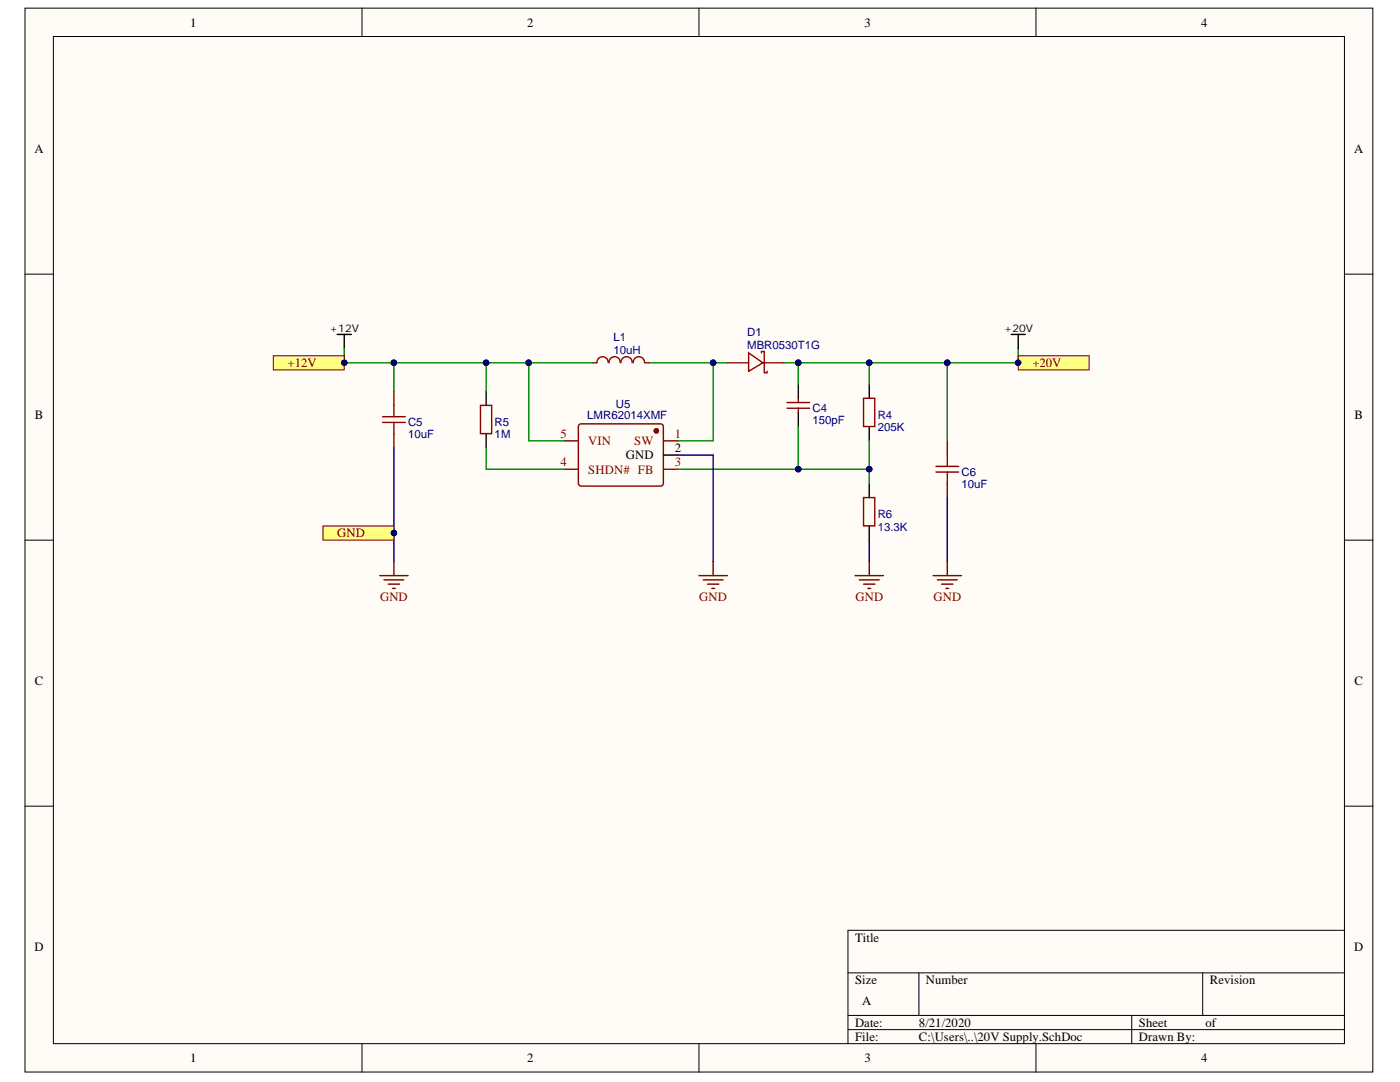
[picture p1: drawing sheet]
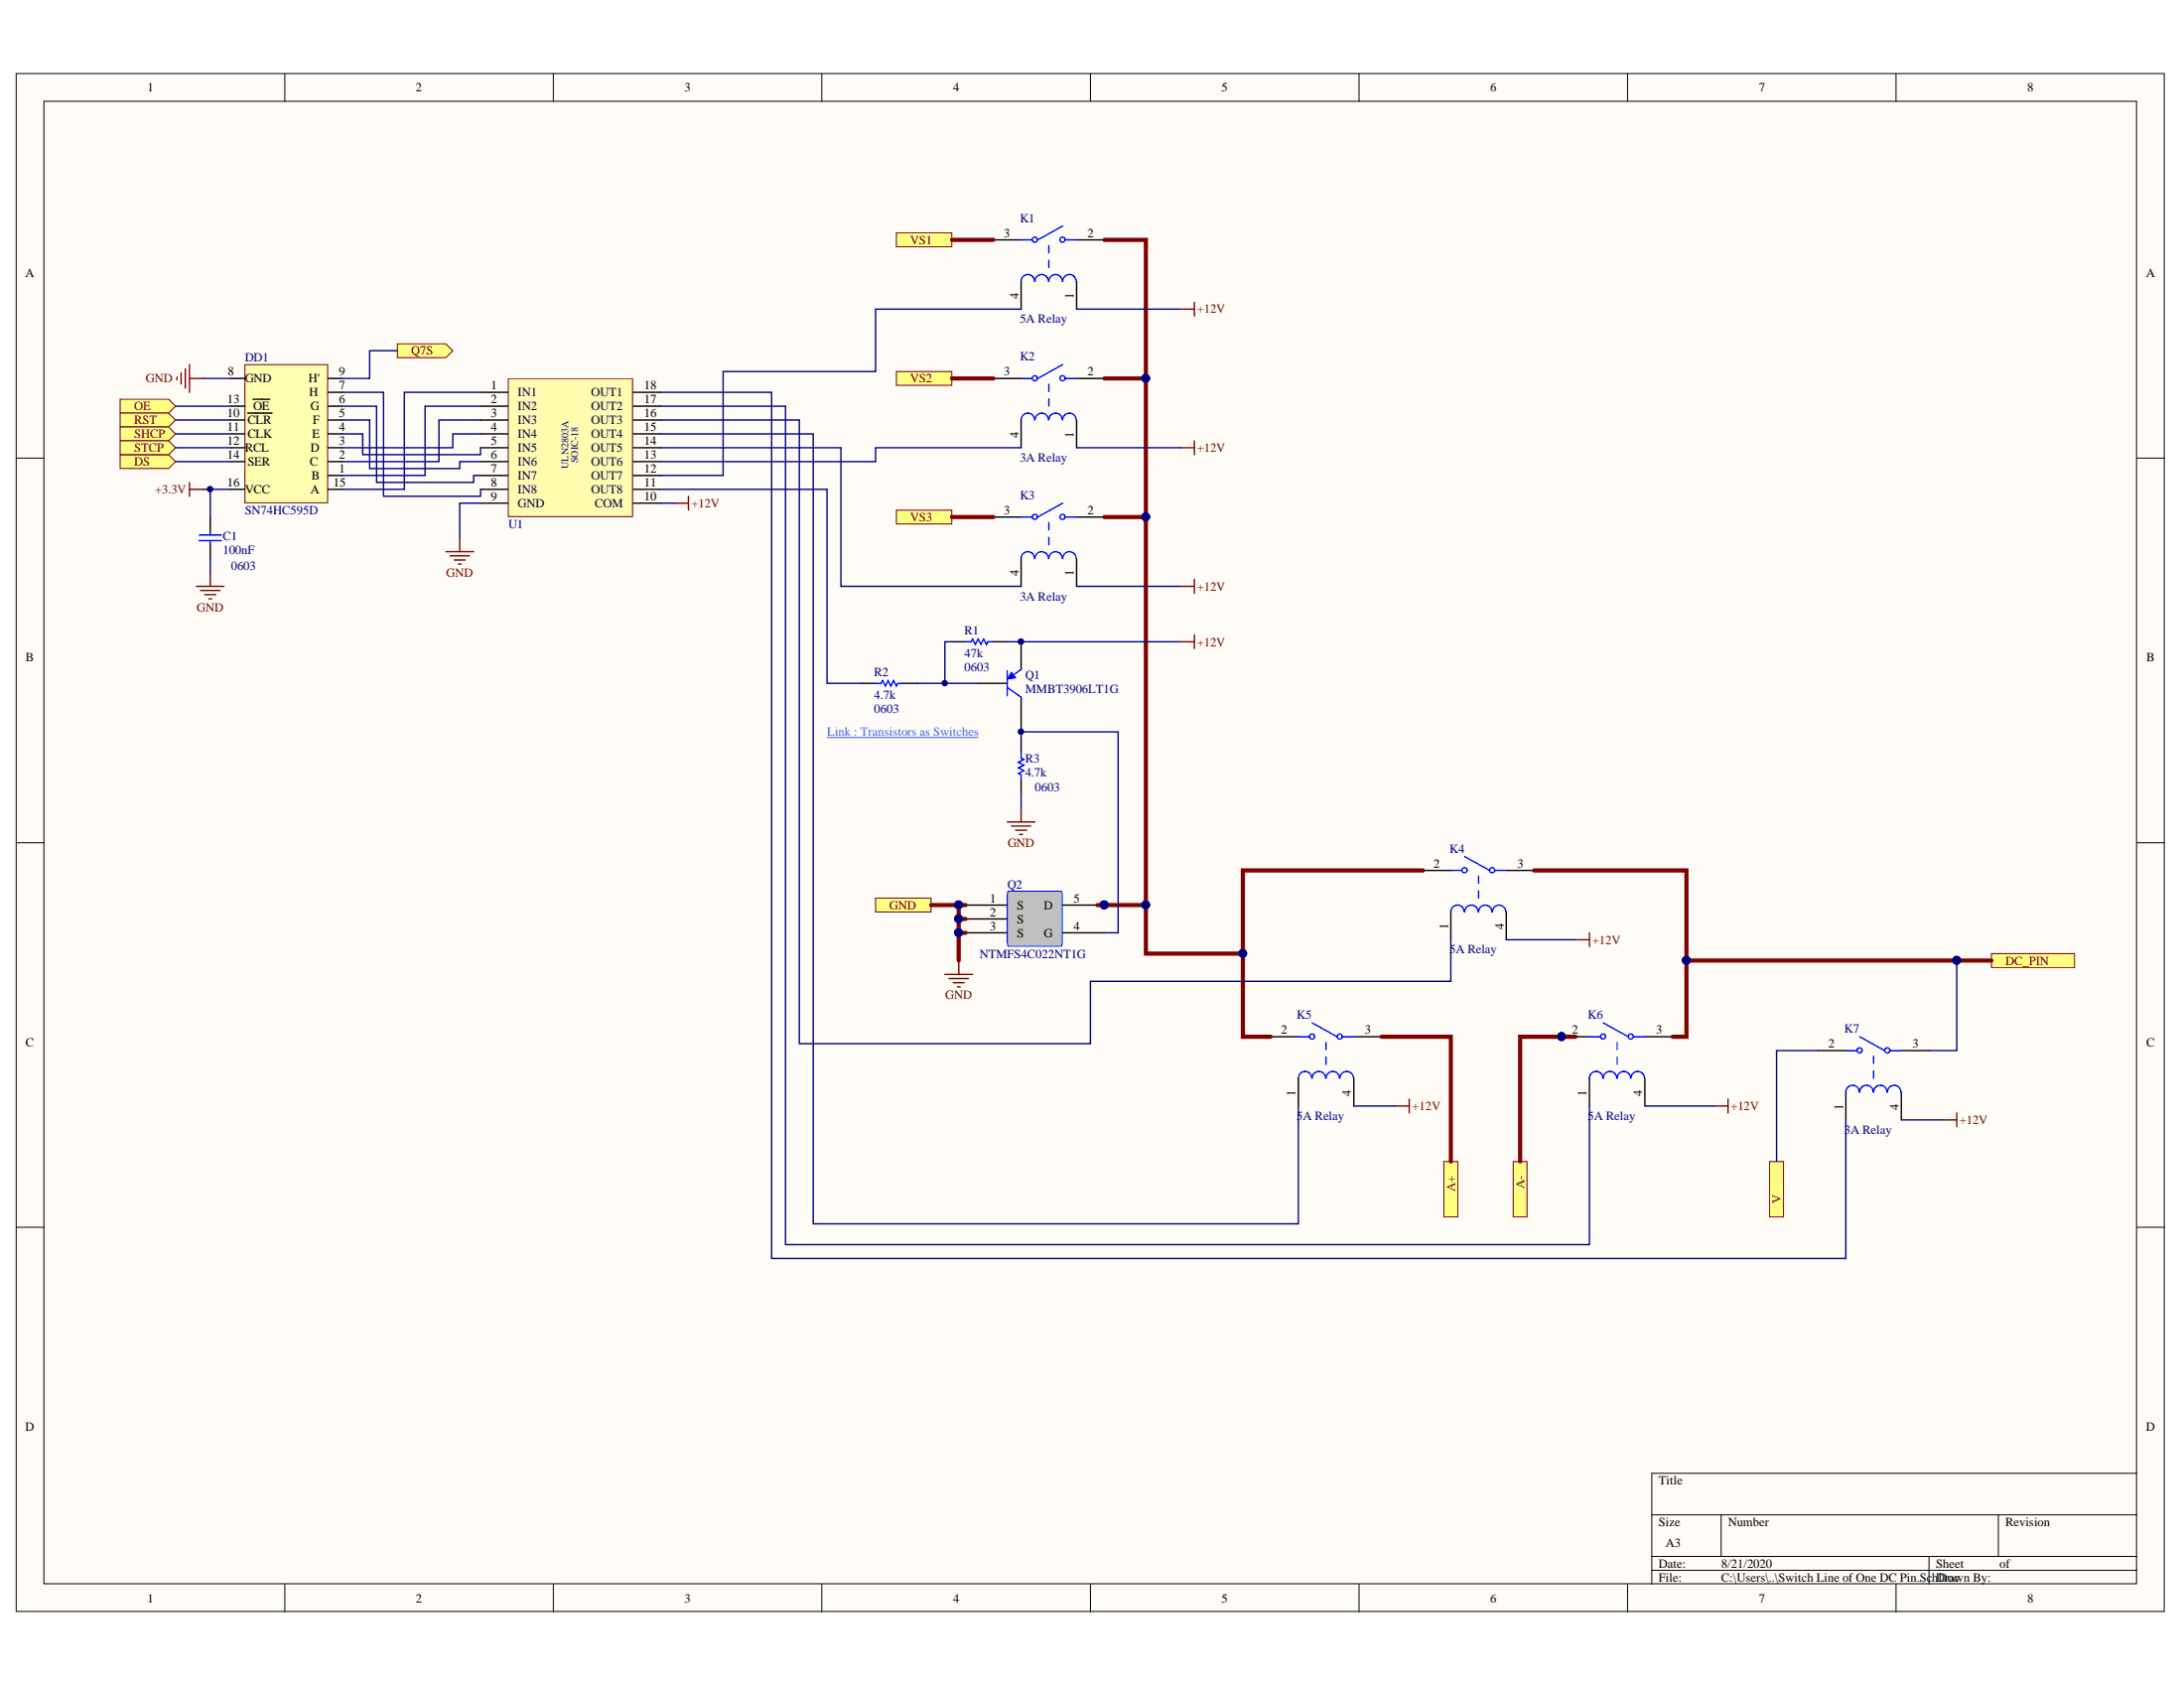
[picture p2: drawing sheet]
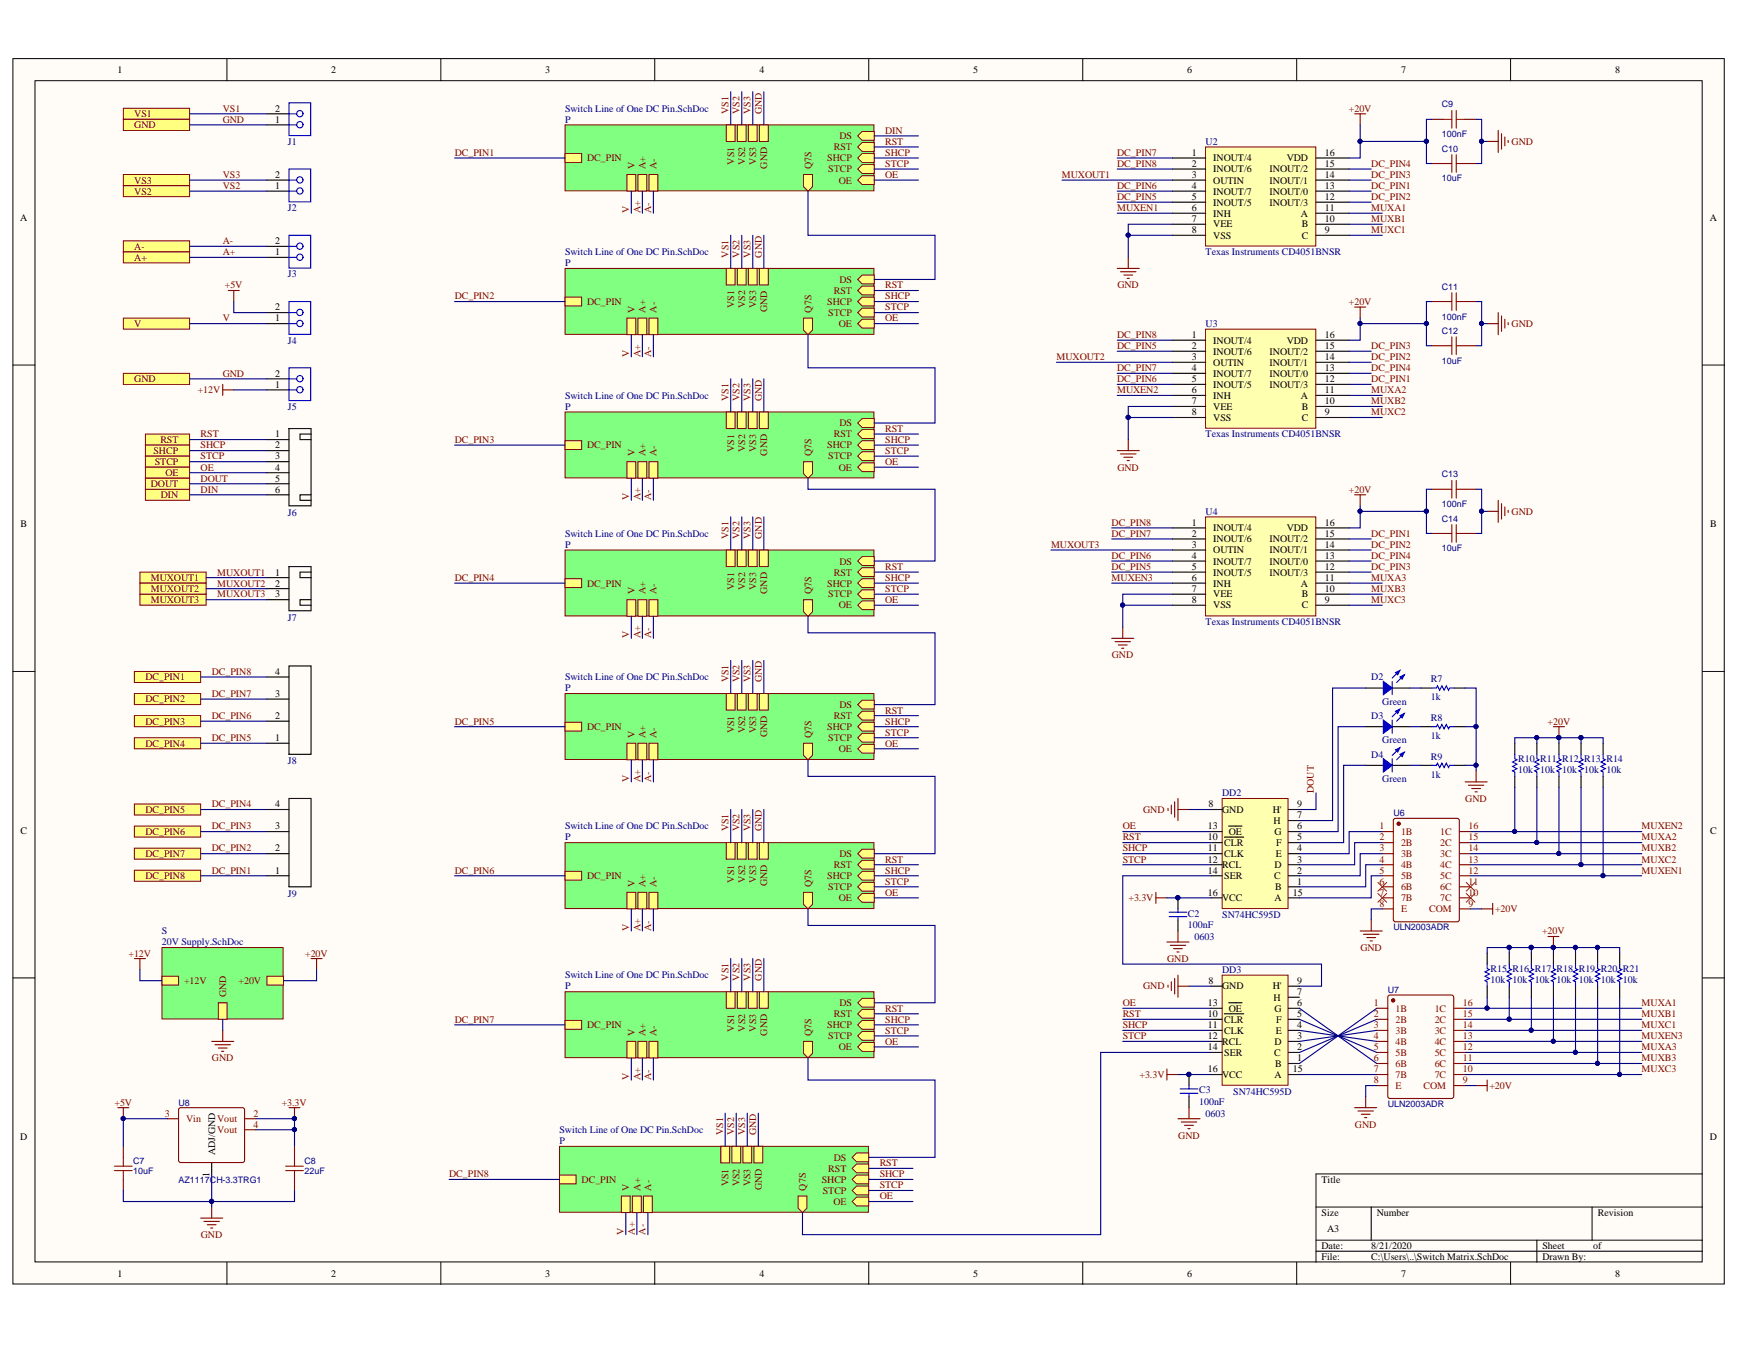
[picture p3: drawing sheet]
# Altium project DC Switch Matrix.PrjPcb
3 sheets, 174 parts. Net scope: hierarchical (ports join the sheet entries above them; power ports are global).
Board file: Switch Matrix PCB.PcbDoc
Sheets:
  Switch Matrix.SchDoc
    P = Switch Line of One DC Pin.SchDoc
    P = Switch Line of One DC Pin.SchDoc
    P = Switch Line of One DC Pin.SchDoc
    P = Switch Line of One DC Pin.SchDoc
    P = Switch Line of One DC Pin.SchDoc
    P = Switch Line of One DC Pin.SchDoc
    P = Switch Line of One DC Pin.SchDoc
    P = Switch Line of One DC Pin.SchDoc
    S = 20V Supply.SchDoc

## Sheet Switch Matrix.SchDoc
size A3

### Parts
C2  100nF  Package / Case: 0603  [CAPC1608X09N]
C3  100nF  Package / Case: 0603  [CAPC1608X09N]
C7  10uF  [C0805]
C8  22uF  [C0603]
C9  100nF  [C0603]
C10  10uF  [C0805]
C11  100nF  [C0603]
C12  10uF  [C0805]
C13  100nF  [C0603]
C14  10uF  [C0805]
D2  Green  [LED 0603_1608 GREEN]
D3  Green  [LED 0603_1608 GREEN]
D4  Green  [LED 0603_1608 GREEN]
DD2  SN74HC595D  [PCB-72k1vk0k27b6qyyenbg0-1]
DD3  SN74HC595D  [PCB-72k1vk0k27b6qyyenbg0-1]
J1  DB126V-5.0-2P-GN  [PCB-kiok1jlp9o9fcwf1wwvf-1]  (value not drawn)
J2  DB126V-5.0-2P-GN  [PCB-kiok1jlp9o9fcwf1wwvf-1]  (value not drawn)
J3  DB126V-5.0-2P-GN  [PCB-kiok1jlp9o9fcwf1wwvf-1]  (value not drawn)
J4  DB126V-5.0-2P-GN  [PCB-kiok1jlp9o9fcwf1wwvf-1]  (value not drawn)
J5  DB126V-5.0-2P-GN  [PCB-kiok1jlp9o9fcwf1wwvf-1]  (value not drawn)
J6  JST S6B-XH-A  [JST S6B-XH-A]  (value not drawn)
J7  CN-1P-M-R3  [JST-S3B-XH-A(LF)(SN)_V]  (value not drawn)
J8  JST B4PS-VH(LF)(SN)  [PCB-fv0n1qe7e7tw0owzte2c-1]  (value not drawn)
J9  JST B4PS-VH(LF)(SN)  [PCB-fv0n1qe7e7tw0owzte2c-1]  (value not drawn)
R7  1k  [gen0603-2]
R8  1k  [gen0603-2]
R9  1k  [gen0603-2]
R10  10k  [gen0603-2]
R11  10k  [gen0603-2]
R12  10k  [gen0603-2]
R13  10k  [gen0603-2]
R14  10k  [gen0603-2]
R15  10k  [gen0603-2]
R16  10k  [gen0603-2]
R17  10k  [gen0603-2]
R18  10k  [gen0603-2]
R19  10k  [gen0603-2]
R20  10k  [gen0603-2]
R21  10k  [gen0603-2]
U2  Texas Instruments CD4051BNSR  [PCB-xp4qbii5l2bbflfsgoli-1]
U3  Texas Instruments CD4051BNSR  [PCB-xp4qbii5l2bbflfsgoli-1]
U4  Texas Instruments CD4051BNSR  [PCB-xp4qbii5l2bbflfsgoli-1]
U6  ULN2003ADR  [SOIC-16_L9.9-W3.9-P1.27-LS6.0-BL]
U7  ULN2003ADR  [SOIC-16_L9.9-W3.9-P1.27-LS6.0-BL]
U8  AZ1117CH-3.3TRG1  [SOT-223-3_L6.5-W3.4-P2.30-LS7.0-BR]

### Sub-sheets
P = Switch Line of One DC Pin.SchDoc: DC_PIN, STCP (in), SHCP (in), Q7S (out), VS2, OE (in), VS1, RST (in), VS3, DS (in), GND, A+, A-, V
P = Switch Line of One DC Pin.SchDoc: DC_PIN, STCP (in), SHCP (in), Q7S (out), VS2, OE (in), VS1, RST (in), VS3, DS (in), GND, A+, A-, V
P = Switch Line of One DC Pin.SchDoc: DC_PIN, STCP (in), SHCP (in), Q7S (out), VS2, OE (in), VS1, RST (in), VS3, DS (in), GND, A+, A-, V
P = Switch Line of One DC Pin.SchDoc: DC_PIN, STCP (in), SHCP (in), Q7S (out), VS2, OE (in), VS1, RST (in), VS3, DS (in), GND, A+, A-, V
P = Switch Line of One DC Pin.SchDoc: DC_PIN, STCP (in), SHCP (in), Q7S (out), VS2, OE (in), VS1, RST (in), VS3, DS (in), GND, A+, A-, V
P = Switch Line of One DC Pin.SchDoc: DC_PIN, STCP (in), SHCP (in), Q7S (out), VS2, OE (in), VS1, RST (in), VS3, DS (in), GND, A+, A-, V
P = Switch Line of One DC Pin.SchDoc: DC_PIN, STCP (in), SHCP (in), Q7S (out), VS2, OE (in), VS1, RST (in), VS3, DS (in), GND, A+, A-, V
P = Switch Line of One DC Pin.SchDoc: DC_PIN, STCP (in), SHCP (in), Q7S (out), VS2, OE (in), VS1, RST (in), VS3, DS (in), GND, A+, A-, V
S = 20V Supply.SchDoc: +20V, +12V, GND

### Ports
A+, A-, DC_PIN1, DC_PIN2, DC_PIN3, DC_PIN4, DC_PIN5, DC_PIN6, DC_PIN7, DC_PIN8, DIN, DOUT, GND, MUXOUT1, MUXOUT2, MUXOUT3, OE, RST, SHCP, STCP, V, VS1, VS2, VS3

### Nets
+3.3V: C2.2 C3.2 C8.2 DD2.16(VCC) DD3.16(VCC) U8.2(Vout) U8.4(Vout)
+5V: C7.2 J4.2 U8.3(Vin)
+12V: J5.1 ; sheet S/+12V
+20V: C9.1 C10.2 C11.1 C12.2 C13.1 C14.2 R10.2 R11.2 R12.2 R13.2 R14.2 R15.2 R16.2 R17.2 R18.2 R19.2 R20.2 R21.2 U2.16(VDD) U3.16(VDD) U4.16(VDD) U6.9(COM) U7.9(COM) ; sheet S/+20V
GND: C2.1 C3.1 C7.1 C8.1 C9.2 C10.1 C11.2 C12.1 C13.2 C14.1 DD2.8(GND) DD3.8(GND) J1.1 J5.2 R7.1 R8.1 R9.1 U2.7(VEE) U2.8(VSS) U3.7(VEE) U3.8(VSS) U4.7(VEE) U4.8(VSS) U6.8(E) U7.8(E) U8.1(ADJ/GND) ; port GND, sheet P/GND, sheet P/GND, sheet P/GND, sheet P/GND, sheet P/GND, sheet P/GND, sheet P/GND, sheet P/GND, sheet S/GND
A+: J3.1 ; port A+, sheet P/A+, sheet P/A+, sheet P/A+, sheet P/A+, sheet P/A+, sheet P/A+, sheet P/A+, sheet P/A+
A-: J3.2 ; port A-, sheet P/A-, sheet P/A-, sheet P/A-, sheet P/A-, sheet P/A-, sheet P/A-, sheet P/A-, sheet P/A-
DC_PIN1: J9.1 U2.13(INOUT/0) U3.12(INOUT/3) U4.15(INOUT/2) ; port DC_PIN8, sheet P/DC_PIN
DC_PIN2: J9.2 U2.12(INOUT/3) U3.14(INOUT/1) U4.14(INOUT/1) ; port DC_PIN7, sheet P/DC_PIN
DC_PIN3: J9.3 U2.14(INOUT/1) U3.15(INOUT/2) U4.12(INOUT/3) ; port DC_PIN6, sheet P/DC_PIN
DC_PIN4: J9.4 U2.15(INOUT/2) U3.13(INOUT/0) U4.13(INOUT/0) ; port DC_PIN5, sheet P/DC_PIN
DC_PIN5: J8.1 U2.5(INOUT/5) U3.2(INOUT/6) U4.5(INOUT/5) ; port DC_PIN4, sheet P/DC_PIN
DC_PIN6: J8.2 U2.4(INOUT/7) U3.5(INOUT/5) U4.4(INOUT/7) ; port DC_PIN3, sheet P/DC_PIN
DC_PIN7: J8.3 U2.1(INOUT/4) U3.4(INOUT/7) U4.2(INOUT/6) ; port DC_PIN2, sheet P/DC_PIN
DC_PIN8: J8.4 U2.2(INOUT/6) U3.1(INOUT/4) U4.1(INOUT/4) ; port DC_PIN1, sheet P/DC_PIN
DIN: J6.6 ; port DIN, sheet P/DS
DOUT: DD2.9(H') J6.5 ; port DOUT
MUXA1: R15.1 U2.11(A) U7.16(1C)
MUXA2: R11.1 U3.11(A) U6.15(2C)
MUXA3: R19.1 U4.11(A) U7.12(5C)
MUXB1: R16.1 U2.10(B) U7.15(2C)
MUXB2: R12.1 U3.10(B) U6.14(3C)
MUXB3: R20.1 U4.10(B) U7.11(6C)
MUXC1: R17.1 U2.9(C) U7.14(3C)
MUXC2: R13.1 U3.9(C) U6.13(4C)
MUXC3: R21.1 U4.9(C) U7.10(7C)
MUXEN1: R14.1 U2.6(INH) U6.12(5C)
MUXEN2: R10.1 U3.6(INH) U6.16(1C)
MUXEN3: R18.1 U4.6(INH) U7.13(4C)
MUXOUT1: J7.1 U2.3(OUTIN) ; port MUXOUT1
MUXOUT2: J7.2 U3.3(OUTIN) ; port MUXOUT2
MUXOUT3: J7.3 U4.3(OUTIN) ; port MUXOUT3
OE: DD2.13(~{OE}) DD3.13(~{OE}) J6.4 ; port OE, sheet P/OE, sheet P/OE, sheet P/OE, sheet P/OE, sheet P/OE, sheet P/OE, sheet P/OE, sheet P/OE
RST: DD2.10(~{CLR}) DD3.10(~{CLR}) J6.1 ; port RST, sheet P/RST, sheet P/RST, sheet P/RST, sheet P/RST, sheet P/RST, sheet P/RST, sheet P/RST, sheet P/RST
SHCP: DD2.11(CLK) DD3.11(CLK) J6.2 ; port SHCP, sheet P/SHCP, sheet P/SHCP, sheet P/SHCP, sheet P/SHCP, sheet P/SHCP, sheet P/SHCP, sheet P/SHCP, sheet P/SHCP
STCP: DD2.12(RCL) DD3.12(RCL) J6.3 ; port STCP, sheet P/STCP, sheet P/STCP, sheet P/STCP, sheet P/STCP, sheet P/STCP, sheet P/STCP, sheet P/STCP, sheet P/STCP
V: J4.1 ; port V, sheet P/V, sheet P/V, sheet P/V, sheet P/V, sheet P/V, sheet P/V, sheet P/V, sheet P/V
VS1: J1.2 ; port VS1, sheet P/VS1, sheet P/VS1, sheet P/VS1, sheet P/VS1, sheet P/VS1, sheet P/VS1, sheet P/VS1, sheet P/VS1
VS2: J2.1 ; port VS2, sheet P/VS2, sheet P/VS2, sheet P/VS2, sheet P/VS2, sheet P/VS2, sheet P/VS2, sheet P/VS2, sheet P/VS2
VS3: J2.2 ; port VS3, sheet P/VS3, sheet P/VS3, sheet P/VS3, sheet P/VS3, sheet P/VS3, sheet P/VS3, sheet P/VS3, sheet P/VS3
NetD2_1: D2.1 DD2.7(H)
NetD2_2: D2.2 R7.2
NetD3_1: D3.1 DD2.6(G)
NetD3_2: D3.2 R8.2
NetD4_1: D4.1 DD2.5(F)
NetD4_2: D4.2 R9.2
NetDD1_P1_9: sheet P/DS, sheet P/Q7S
NetDD1_P2_9: sheet P/DS, sheet P/Q7S
NetDD1_P3_9: sheet P/DS, sheet P/Q7S
NetDD1_P4_9: sheet P/DS, sheet P/Q7S
NetDD1_P5_9: sheet P/DS, sheet P/Q7S
NetDD1_P6_9: sheet P/DS, sheet P/Q7S
NetDD1_P7_9: sheet P/DS, sheet P/Q7S
NetDD1_P8_9: DD3.14(SER) ; sheet P/Q7S
NetDD2_1: DD2.1(B) U6.4(4B)
NetDD2_2: DD2.2(C) U6.3(3B)
NetDD2_3: DD2.3(D) U6.2(2B)
NetDD2_4: DD2.4(E) U6.1(1B)
NetDD2_14: DD2.14(SER) DD3.9(H')
NetDD2_15: DD2.15(A) U6.5(5B)
NetDD3_1: DD3.1(B) U7.1(1B)
NetDD3_2: DD3.2(C) U7.2(2B)
NetDD3_3: DD3.3(D) U7.3(3B)
NetDD3_4: DD3.4(E) U7.4(4B)
NetDD3_5: DD3.5(F) U7.5(5B)
NetDD3_6: DD3.6(G) U7.6(6B)
NetDD3_15: DD3.15(A) U7.7(7B)

Not connected (* = marked no-connect by the designer): DD3 7(H); U6 6(6B)* 7(7B)* 10(7C)* 11(6C)*

## Sheet Switch Line of One DC Pin.SchDoc
size A3
Used 8 times, as channels P, P, P, P, P, P, P, P. Parts and nets are listed once, with the designators drawn on the sheet.

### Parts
C1  100nF  Package / Case: 0603  [CAPC1608X09N]
DD1  SN74HC595D  [PCB-72k1vk0k27b6qyyenbg0-1]
K1  5A Relay  [PCB-ei6nokn2irsc2a7yt94x-1]
K2  3A Relay  [PCB-ei6nokn2irsc2a7yt94x-1]
K3  3A Relay  [PCB-ei6nokn2irsc2a7yt94x-1]
K4  5A Relay  [PCB-ei6nokn2irsc2a7yt94x-1]
K5  5A Relay  [PCB-ei6nokn2irsc2a7yt94x-1]
K6  5A Relay  [PCB-ei6nokn2irsc2a7yt94x-1]
K7  3A Relay  [PCB-ei6nokn2irsc2a7yt94x-1]
Q1  MMBT3906LT1G  [SOT-23]
Q2  NTMFS4C022NT1G  [PCB-iok221h7g3hg093tnixb-1]
R1  47k  Package / Case: 0603  [gen0603-2]
R2  4.7k  Package / Case: 0603  [gen0603-2]
R3  4.7k  Package / Case: 0603  [gen0603-2]
U1  ULN2803A (SOIC-18)  [PCB-gcdku7p92m9mz9ih2yin-1]  (value not drawn)

### Ports
A+, A-, DC_PIN, DS (in), GND, OE (in), Q7S (out), RST (in), SHCP (in), STCP (in), V, VS1, VS2, VS3

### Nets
+3.3V: C1.2 DD1.16(VCC)
+12V: K1.1 K2.1 K3.1 K4.4 K5.4 K6.4 K7.4 Q1.2(E) R1.1 U1.10(COM)
GND: C1.1 DD1.8(GND) Q2.1(S) Q2.2(S) Q2.3(S) R3.1 U1.9(GND) ; port GND
A+: K5.3 ; port A+
A-: K6.2 ; port A-
DC_PIN: K4.3 K6.3 K7.3 ; port DC_PIN
DS: DD1.14(SER) ; port DS
OE: DD1.13(~{OE}) ; port OE
Q7S: DD1.9(H') ; port Q7S
RST: DD1.10(~{CLR}) ; port RST
SHCP: DD1.11(CLK) ; port SHCP
STCP: DD1.12(RCL) ; port STCP
V: K7.2 ; port V
VS1: K1.3 ; port VS1
VS2: K2.3 ; port VS2
VS3: K3.3 ; port VS3
NetDD1_1: DD1.1(B) U1.2(IN2)
NetDD1_2: DD1.2(C) U1.3(IN3)
NetDD1_3: DD1.3(D) U1.4(IN4)
NetDD1_4: DD1.4(E) U1.5(IN5)
NetDD1_5: DD1.5(F) U1.6(IN6)
NetDD1_6: DD1.6(G) U1.7(IN7)
NetDD1_7: DD1.7(H) U1.8(IN8)
NetDD1_15: DD1.15(A) U1.1(IN1)
NetK1_2: K1.2 K2.2 K3.2 K4.2 K5.2 Q2.5(D)
NetK1_4: K1.4 U1.12(OUT7)
NetK2_4: K2.4 U1.13(OUT6)
NetK3_4: K3.4 U1.14(OUT5)
NetK4_1: K4.1 U1.16(OUT3)
NetK5_1: K5.1 U1.15(OUT4)
NetK6_1: K6.1 U1.17(OUT2)
NetK7_1: K7.1 U1.18(OUT1)
NetQ1_1: Q1.1(B) R1.2 R2.1
NetQ1_3: Q1.3(C) Q2.4(G) R3.2
NetR2_2: R2.2 U1.11(OUT8)

### Channels
P: designators end in _P8; ports A+=A+ A-=A- DC_PIN=DC_PIN8 DS=NetDD1_P7_9 GND=GND OE=OE Q7S=NetDD1_P8_9 RST=RST SHCP=SHCP STCP=STCP V=V VS1=VS1 VS2=VS2 VS3=VS3
P: designators end in _P7; ports A+=A+ A-=A- DC_PIN=DC_PIN7 DS=NetDD1_P6_9 GND=GND OE=OE Q7S=NetDD1_P7_9 RST=RST SHCP=SHCP STCP=STCP V=V VS1=VS1 VS2=VS2 VS3=VS3
P: designators end in _P6; ports A+=A+ A-=A- DC_PIN=DC_PIN6 DS=NetDD1_P5_9 GND=GND OE=OE Q7S=NetDD1_P6_9 RST=RST SHCP=SHCP STCP=STCP V=V VS1=VS1 VS2=VS2 VS3=VS3
P: designators end in _P5; ports A+=A+ A-=A- DC_PIN=DC_PIN5 DS=NetDD1_P4_9 GND=GND OE=OE Q7S=NetDD1_P5_9 RST=RST SHCP=SHCP STCP=STCP V=V VS1=VS1 VS2=VS2 VS3=VS3
P: designators end in _P4; ports A+=A+ A-=A- DC_PIN=DC_PIN4 DS=NetDD1_P3_9 GND=GND OE=OE Q7S=NetDD1_P4_9 RST=RST SHCP=SHCP STCP=STCP V=V VS1=VS1 VS2=VS2 VS3=VS3
P: designators end in _P3; ports A+=A+ A-=A- DC_PIN=DC_PIN3 DS=NetDD1_P2_9 GND=GND OE=OE Q7S=NetDD1_P3_9 RST=RST SHCP=SHCP STCP=STCP V=V VS1=VS1 VS2=VS2 VS3=VS3
P: designators end in _P2; ports A+=A+ A-=A- DC_PIN=DC_PIN2 DS=NetDD1_P1_9 GND=GND OE=OE Q7S=NetDD1_P2_9 RST=RST SHCP=SHCP STCP=STCP V=V VS1=VS1 VS2=VS2 VS3=VS3
P: designators end in _P1; ports A+=A+ A-=A- DC_PIN=DC_PIN1 DS=DIN GND=GND OE=OE Q7S=NetDD1_P1_9 RST=RST SHCP=SHCP STCP=STCP V=V VS1=VS1 VS2=VS2 VS3=VS3

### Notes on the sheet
- (near R3) Link : Transistors as Switches <https://pe2bz.philpem.me.uk/Power/-%20Pulse/Info-UsingBipolarTransistors-as-Switches/transwit.htm>

## Sheet 20V Supply.SchDoc
size A

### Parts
C4  150pF  [C0805]
C5  10uF  [C0805]
C6  10uF  [C0805]
D1  MBR0530T1G  [SOD-123_L2.8-W1.8-LS3.7-RD]
L1  10uH  [IND-SMD_L6.0-W6.0]
R4  205K  [R0603]
R5  1M  [R0603]
R6  13.3K  [R0603]
U5  LMR62014XMF  [SOT-23-5_L3.0-W1.7-P0.95-LS2.8-BR]

### Ports
+12V, +20V, GND

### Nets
+12V: C5.2 L1.1 R5.2 U5.5(VIN) ; port +12V
+20V: C4.2 C6.2 D1.1(C) R4.2 ; port +20V
GND: C5.1 C6.1 R6.1 U5.2(GND) ; port GND
NetC4_1: C4.1 R4.1 R6.2 U5.3(FB)
NetD1_2: D1.2(A) L1.2 U5.1(SW)
NetR5_1: R5.1 U5.4(SHDN#)

## Nets that join several sheets
+3.3V: Switch Matrix (7 pins), P (C1_P8.2 DD1_P8.16), P (C1_P7.2 DD1_P7.16), P (C1_P6.2 DD1_P6.16), P (C1_P5.2 DD1_P5.16), P (C1_P4.2 DD1_P4.16), P (C1_P3.2 DD1_P3.16), P (C1_P2.2 DD1_P2.16), P (C1_P1.2 DD1_P1.16)
+12V: Switch Matrix (J5.1), P (10 pins), P (10 pins), P (10 pins), P (10 pins), P (10 pins), P (10 pins), P (10 pins), P (10 pins), 20V Supply (C5.2 L1.1 R5.2 U5.5)
+20V: Switch Matrix (23 pins), 20V Supply (C4.2 C6.2 D1.1 R4.2)
GND: Switch Matrix (26 pins), P (7 pins), P (7 pins), P (7 pins), P (7 pins), P (7 pins), P (7 pins), P (7 pins), P (7 pins), 20V Supply (C5.1 C6.1 R6.1 U5.2)
A+: Switch Matrix (J3.1), P (K5_P8.3), P (K5_P7.3), P (K5_P6.3), P (K5_P5.3), P (K5_P4.3), P (K5_P3.3), P (K5_P2.3), P (K5_P1.3)
A-: Switch Matrix (J3.2), P (K6_P8.2), P (K6_P7.2), P (K6_P6.2), P (K6_P5.2), P (K6_P4.2), P (K6_P3.2), P (K6_P2.2), P (K6_P1.2)
DC_PIN1: Switch Matrix (J9.1 U2.13 U3.12 U4.15), P (K4_P1.3 K6_P1.3 K7_P1.3)
DC_PIN2: Switch Matrix (J9.2 U2.12 U3.14 U4.14), P (K4_P2.3 K6_P2.3 K7_P2.3)
DC_PIN3: Switch Matrix (J9.3 U2.14 U3.15 U4.12), P (K4_P3.3 K6_P3.3 K7_P3.3)
DC_PIN4: Switch Matrix (J9.4 U2.15 U3.13 U4.13), P (K4_P4.3 K6_P4.3 K7_P4.3)
DC_PIN5: Switch Matrix (J8.1 U2.5 U3.2 U4.5), P (K4_P5.3 K6_P5.3 K7_P5.3)
DC_PIN6: Switch Matrix (J8.2 U2.4 U3.5 U4.4), P (K4_P6.3 K6_P6.3 K7_P6.3)
DC_PIN7: Switch Matrix (J8.3 U2.1 U3.4 U4.2), P (K4_P7.3 K6_P7.3 K7_P7.3)
DC_PIN8: Switch Matrix (J8.4 U2.2 U3.1 U4.1), P (K4_P8.3 K6_P8.3 K7_P8.3)
DIN: Switch Matrix (J6.6), P (DD1_P1.14)
NetDD1_P1_9: P (DD1_P2.14), P (DD1_P1.9)
NetDD1_P2_9: P (DD1_P3.14), P (DD1_P2.9)
NetDD1_P3_9: P (DD1_P4.14), P (DD1_P3.9)
NetDD1_P4_9: P (DD1_P5.14), P (DD1_P4.9)
NetDD1_P5_9: P (DD1_P6.14), P (DD1_P5.9)
NetDD1_P6_9: P (DD1_P7.14), P (DD1_P6.9)
NetDD1_P7_9: P (DD1_P8.14), P (DD1_P7.9)
NetDD1_P8_9: Switch Matrix (DD3.14), P (DD1_P8.9)
OE: Switch Matrix (DD2.13 DD3.13 J6.4), P (DD1_P8.13), P (DD1_P7.13), P (DD1_P6.13), P (DD1_P5.13), P (DD1_P4.13), P (DD1_P3.13), P (DD1_P2.13), P (DD1_P1.13)
RST: Switch Matrix (DD2.10 DD3.10 J6.1), P (DD1_P8.10), P (DD1_P7.10), P (DD1_P6.10), P (DD1_P5.10), P (DD1_P4.10), P (DD1_P3.10), P (DD1_P2.10), P (DD1_P1.10)
SHCP: Switch Matrix (DD2.11 DD3.11 J6.2), P (DD1_P8.11), P (DD1_P7.11), P (DD1_P6.11), P (DD1_P5.11), P (DD1_P4.11), P (DD1_P3.11), P (DD1_P2.11), P (DD1_P1.11)
STCP: Switch Matrix (DD2.12 DD3.12 J6.3), P (DD1_P8.12), P (DD1_P7.12), P (DD1_P6.12), P (DD1_P5.12), P (DD1_P4.12), P (DD1_P3.12), P (DD1_P2.12), P (DD1_P1.12)
V: Switch Matrix (J4.1), P (K7_P8.2), P (K7_P7.2), P (K7_P6.2), P (K7_P5.2), P (K7_P4.2), P (K7_P3.2), P (K7_P2.2), P (K7_P1.2)
VS1: Switch Matrix (J1.2), P (K1_P8.3), P (K1_P7.3), P (K1_P6.3), P (K1_P5.3), P (K1_P4.3), P (K1_P3.3), P (K1_P2.3), P (K1_P1.3)
VS2: Switch Matrix (J2.1), P (K2_P8.3), P (K2_P7.3), P (K2_P6.3), P (K2_P5.3), P (K2_P4.3), P (K2_P3.3), P (K2_P2.3), P (K2_P1.3)
VS3: Switch Matrix (J2.2), P (K3_P8.3), P (K3_P7.3), P (K3_P6.3), P (K3_P5.3), P (K3_P4.3), P (K3_P3.3), P (K3_P2.3), P (K3_P1.3)
